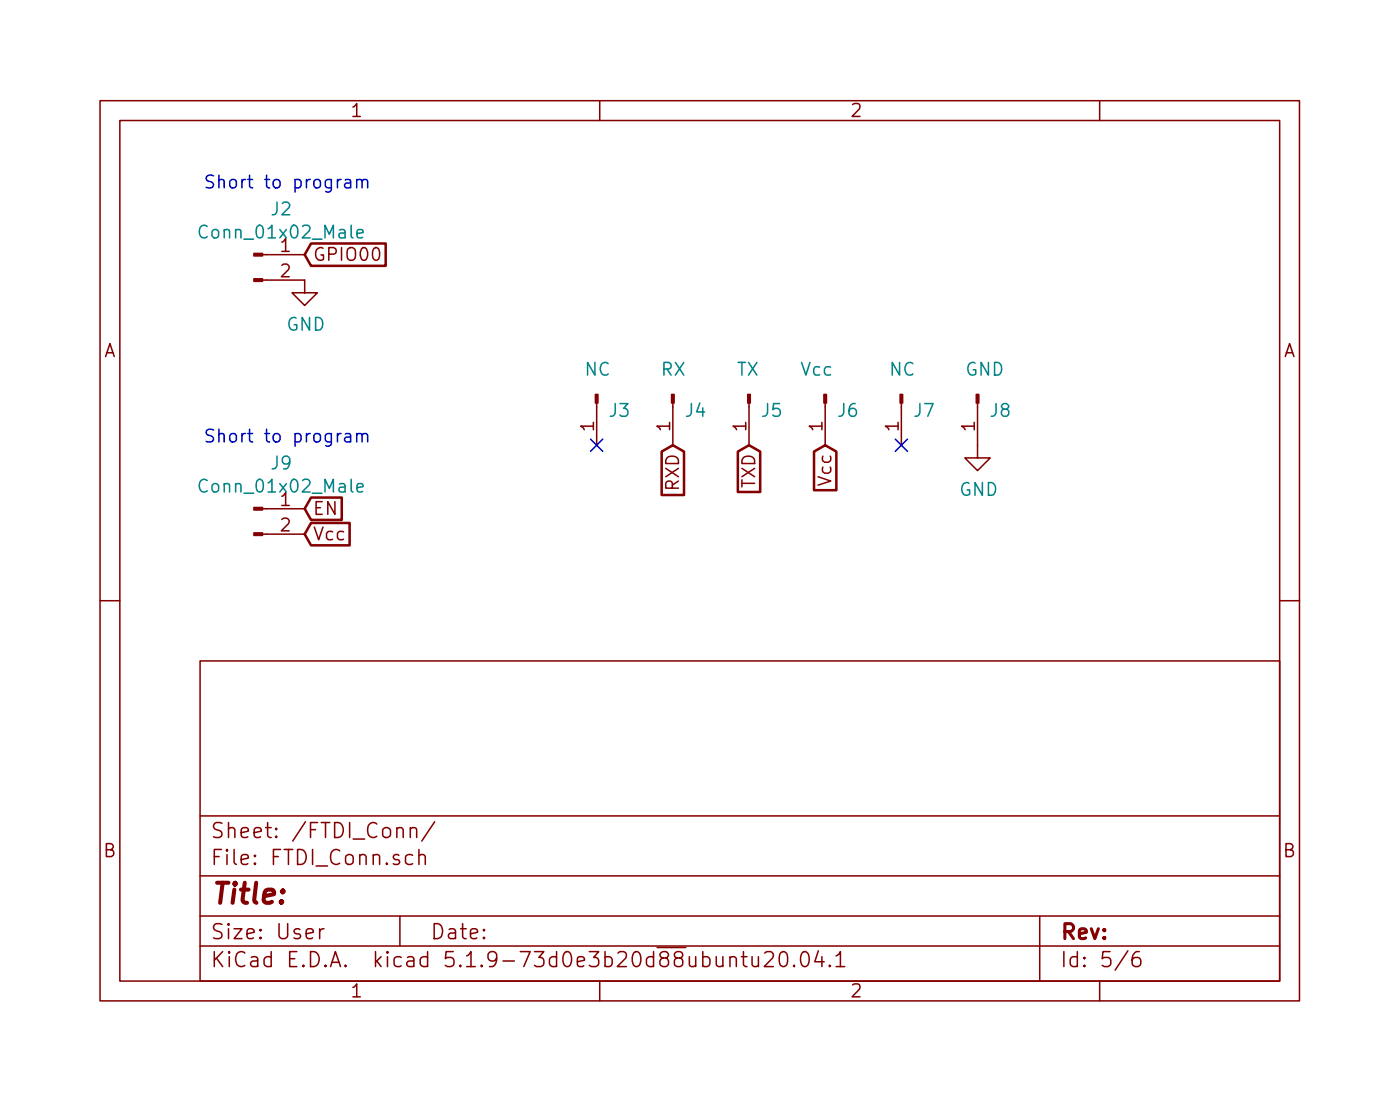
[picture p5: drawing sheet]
<svg xmlns="http://www.w3.org/2000/svg" width="140mm" height="110mm" viewBox="0 0 140 110" stroke-linecap="round" stroke-linejoin="round" font-family="sans-serif">
<g fill="none" stroke="#840000" stroke-width=".15">
<path d="M10 10.1h120v90h-120zM12 12h116v86.1h-116zM60 10.1v1.9M110 10.1v1.9M26.3 28h4.2v1.3h1.2l-1.2 1.2-1.3-1.2h1.3M26.3 25.5h4.2M26.3 53.4h4.2M26.3 50.9h4.2M59.7 40.3v4.2M67.3 40.3v4.2M74.9 40.3v4.2M82.5 40.3v4.2"/>
<path d="M90.2 40.3v4.2M97.8 40.3v5.5h1.3l-1.3 1.2-1.3-1.2h1.3M10 60.1h2M20 66.1h108v32h-108zM128 60.1h2M20 94.6h108M20 91.6h108M20 87.6h108M20 81.6h108M32 92.8v1M32.4 92.8l-.3 .1-.1 .2M39.7 82.9a.38 .38 0 0 1 .6 0v.8"/>
<path d="M40 91.6v3M41 82.9a.39 .39 0 0 1 .7 0v.8M41 82.7v1M41.3 85.5a.53 .53 0 0 0-.7 .1v.7a.53 .53 0 0 0 .7 0M41.9 85.6a.38 .38 0 0 1 .6 0v.8M41.9 84.9v1.5M43.5 82.2l-1.3 1.9M60 98.1v2M73 95.8a.38 .38 0 0 1 .7 0v.8M73 95.6v1M74.2 95.6h.5M74.4 95.1v1.3v.2h.3"/>
<path d="M75.2 95.6v.8l.1 .2a.4 .4 0 0 0 .6-.1M75.9 95.6v1M76.5 95.3l.2-.2 .5 .1a.4 .4 0 0 1 .1 .6l-.8 .8h.9M78.2 95.2a.37 .37 0 0 1 .5 .2 1.26 1.26 0 0 1-.1 1.2 .37 .37 0 0 1-.6-.2 1.3 1.3 0 0 1 .2-1.2zM79.5 96.5v.1h-.1l.1-.1v.1M80.3 95.2a.36 .36 0 0 1 .6 .2 .88 .88 0 0 1-.3 1.2 .37 .37 0 0 1-.4-.2 1.2 1.2 0 0 1 .1-1.2zM81.9 95.1l-.4 1h.9M82.2 95.6v1M83 96.5l.1 .1h-.1h-.1l.1-.1v.1M83.6 95.6l.3-.2 .2-.3v1.5M83.6 96.6h.9M104 91.6v6.5"/>
<path d="M110 98.1v2M112.8 95.1l-1.2 1.9M114 95.1a.62 .62 0 0 0-.7 .7v.6a.48 .48 0 0 0 .7 .1l.1-.1-.1-.6a.48 .48 0 0 0-.7 .2"/>
</g>
<g fill="#840000" stroke="#840000" stroke-width=".15">
<path d="M74.8 39.4h.3v.9h-.3z"/>
<path d="M25.4 53.3h.9v.2h-.9z"/>
<path d="M25.4 50.7h.9v.3h-.9z"/>
<path d="M25.4 27.9h.9v.2h-.9z"/>
<path d="M25.4 25.3h.9v.3h-.9z"/>
<path d="M67.2 39.4h.2v.9h-.2z"/>
<path d="M59.6 39.4h.2v.9h-.2z"/>
<path d="M97.7 39.4h.2v.9h-.2z"/>
<path d="M90 39.4h.3v.9h-.3z"/>
<path d="M82.4 39.4h.3v.9h-.3z"/>
</g>
<path d="M35.7 23.4l.6-.2v-.2l-.4-.1-.2 .2 .1 .6h.5M35.7 48.8l.6-.2v-.2l-.4-.1-.2 .2 .1 .6h.5" fill="none" stroke="#008484" stroke-width=".15"/>
<path d="M31.1 24.3h7.5v2.3h-7.5l-.6-1.1zM31.1 52.3h3.9v2.2h-3.9l-.6-1.1zM31.1 49.7h3.1v2.3h-3.1l-.6-1.1zM66.2 45.1l1.1-.6 1.1 .6v4.4h-2.2zM73.8 45.1l1.1-.6 1.1 .6v4.1h-2.2zM81.4 45.1l1.1-.6 1.2 .6v3.9h-2.3z" fill="none" stroke="#840000" stroke-width=".25"/>
<path d="M34.1 17.9a.28 .28 0 0 0-.3 .3M34.5 18h.5l.1 .8M35.1 18.2l-.5 .1a.25 .25 0 0 0-.1 .2 .25 .25 0 0 0 .1 .3l.5-.1M35.7 18.1a.3 .3 0 0 1 .5 0v.7M35.7 17.9v.9M36.2 18.1l.2-.2 .3 .1 .1 .1v.7M34.1 43.3a.28 .28 0 0 0-.3 .3M34.5 43.4h.5l.1 .8M35.1 43.6l-.5 .1a.25 .25 0 0 0-.1 .2 .25 .25 0 0 0 .1 .3l.5-.1M35.7 43.5a.3 .3 0 0 1 .5 0v.7M35.7 43.3v.9M36.2 43.5l.2-.2 .3 .1 .1 .1v.7" fill="none" stroke="#0000c2" stroke-width=".15"/>
<path d="M59.1 43.9l1.2 1.2M60.3 43.9l-1.2 1.2M89.6 43.9l1.2 1.2M90.8 43.9l-1.2 1.2" fill="none" stroke="#000084" stroke-width=".15"/>
<text font-size="2.8" fill="#840000" x="21" y="90.4">Title:</text>
<g font-size="2.1" fill="#840000">
<text x="21" y="83.8">Sheet: /FTDI_Conn/</text>
<text x="21" y="86.5">File: FTDI_Conn.sch</text>
<text x="21" y="93.9">Size: User</text>
<text x="43" y="93.9">Date:</text>
<text x="106" y="93.9">Rev:</text>
<text x="21" y="96.7">KiCad E.D.A. kicad 5.1.9-73d0e3b20d88ubuntu20.04.1</text>
<text x="106" y="96.7">Id: 5/6</text>
</g>
<g font-size="1.8" fill="#840000">
<text x="35" y="11.7">1</text>
<text x="85" y="11.7">2</text>
<text x="28.1" y="25.2">1</text>
<text x="28.1" y="27.7">2</text>
<text x="31.3" y="26.1">GPIO00</text>
<text x="10.4" y="35.7">A</text>
<text x="128.4" y="35.7">A</text>
<text x="59.4" y="43.1" transform="rotate(-90 59.4 43.1)">1</text>
<text x="67.1" y="43.1" transform="rotate(-90 67.1 43.1)">1</text>
<text x="74.7" y="43.1" transform="rotate(-90 74.7 43.1)">1</text>
<text x="82.3" y="43.1" transform="rotate(-90 82.3 43.1)">1</text>
<text x="89.9" y="43.1" transform="rotate(-90 89.9 43.1)">1</text>
<text x="97.5" y="43.1" transform="rotate(-90 97.5 43.1)">1</text>
<text x="28.1" y="50.6">1</text>
<text x="28.1" y="53.1">2</text>
<text x="31.3" y="51.5">EN</text>
<text x="67.9" y="49" transform="rotate(-90 67.9 49)">RXD</text>
<text x="75.6" y="48.8" transform="rotate(-90 75.6 48.8)">TXD</text>
<text x="83.2" y="48.4" transform="rotate(-90 83.2 48.4)">Vcc</text>
<text x="31.3" y="54">Vcc</text>
<text x="10.4" y="85.7">B</text>
<text x="128.4" y="85.7">B</text>
<text x="35" y="99.7">1</text>
<text x="85" y="99.7">2</text>
</g>
<g font-size="1.8" fill="#0000c2">
<text x="20.3" y="18.9">Short to program</text>
<text x="20.3" y="44.3">Short to program</text>
</g>
<g font-size="1.8" fill="#008484">
<text x="20.5" y="23.9">Conn_01x02_Male</text>
<text x="27.2" y="21.5">J2</text>
<text x="28.7" y="33.1">GND</text>
<text x="58.5" y="37.6">NC</text>
<text x="61" y="41.7">J3</text>
<text x="66.1" y="37.6">RX</text>
<text x="68.6" y="41.7">J4</text>
<text x="73.7" y="37.6">TX</text>
<text x="76.3" y="41.7">J5</text>
<text x="80.1" y="37.6">Vcc</text>
<text x="83.9" y="41.7">J6</text>
<text x="89" y="37.6">NC</text>
<text x="91.5" y="41.7">J7</text>
<text x="96.6" y="37.6">GND</text>
<text x="99.1" y="41.7">J8</text>
<text x="27.2" y="46.9">J9</text>
<text x="20.5" y="49.3">Conn_01x02_Male</text>
<text x="96" y="49.6">GND</text>
</g>
</svg>
